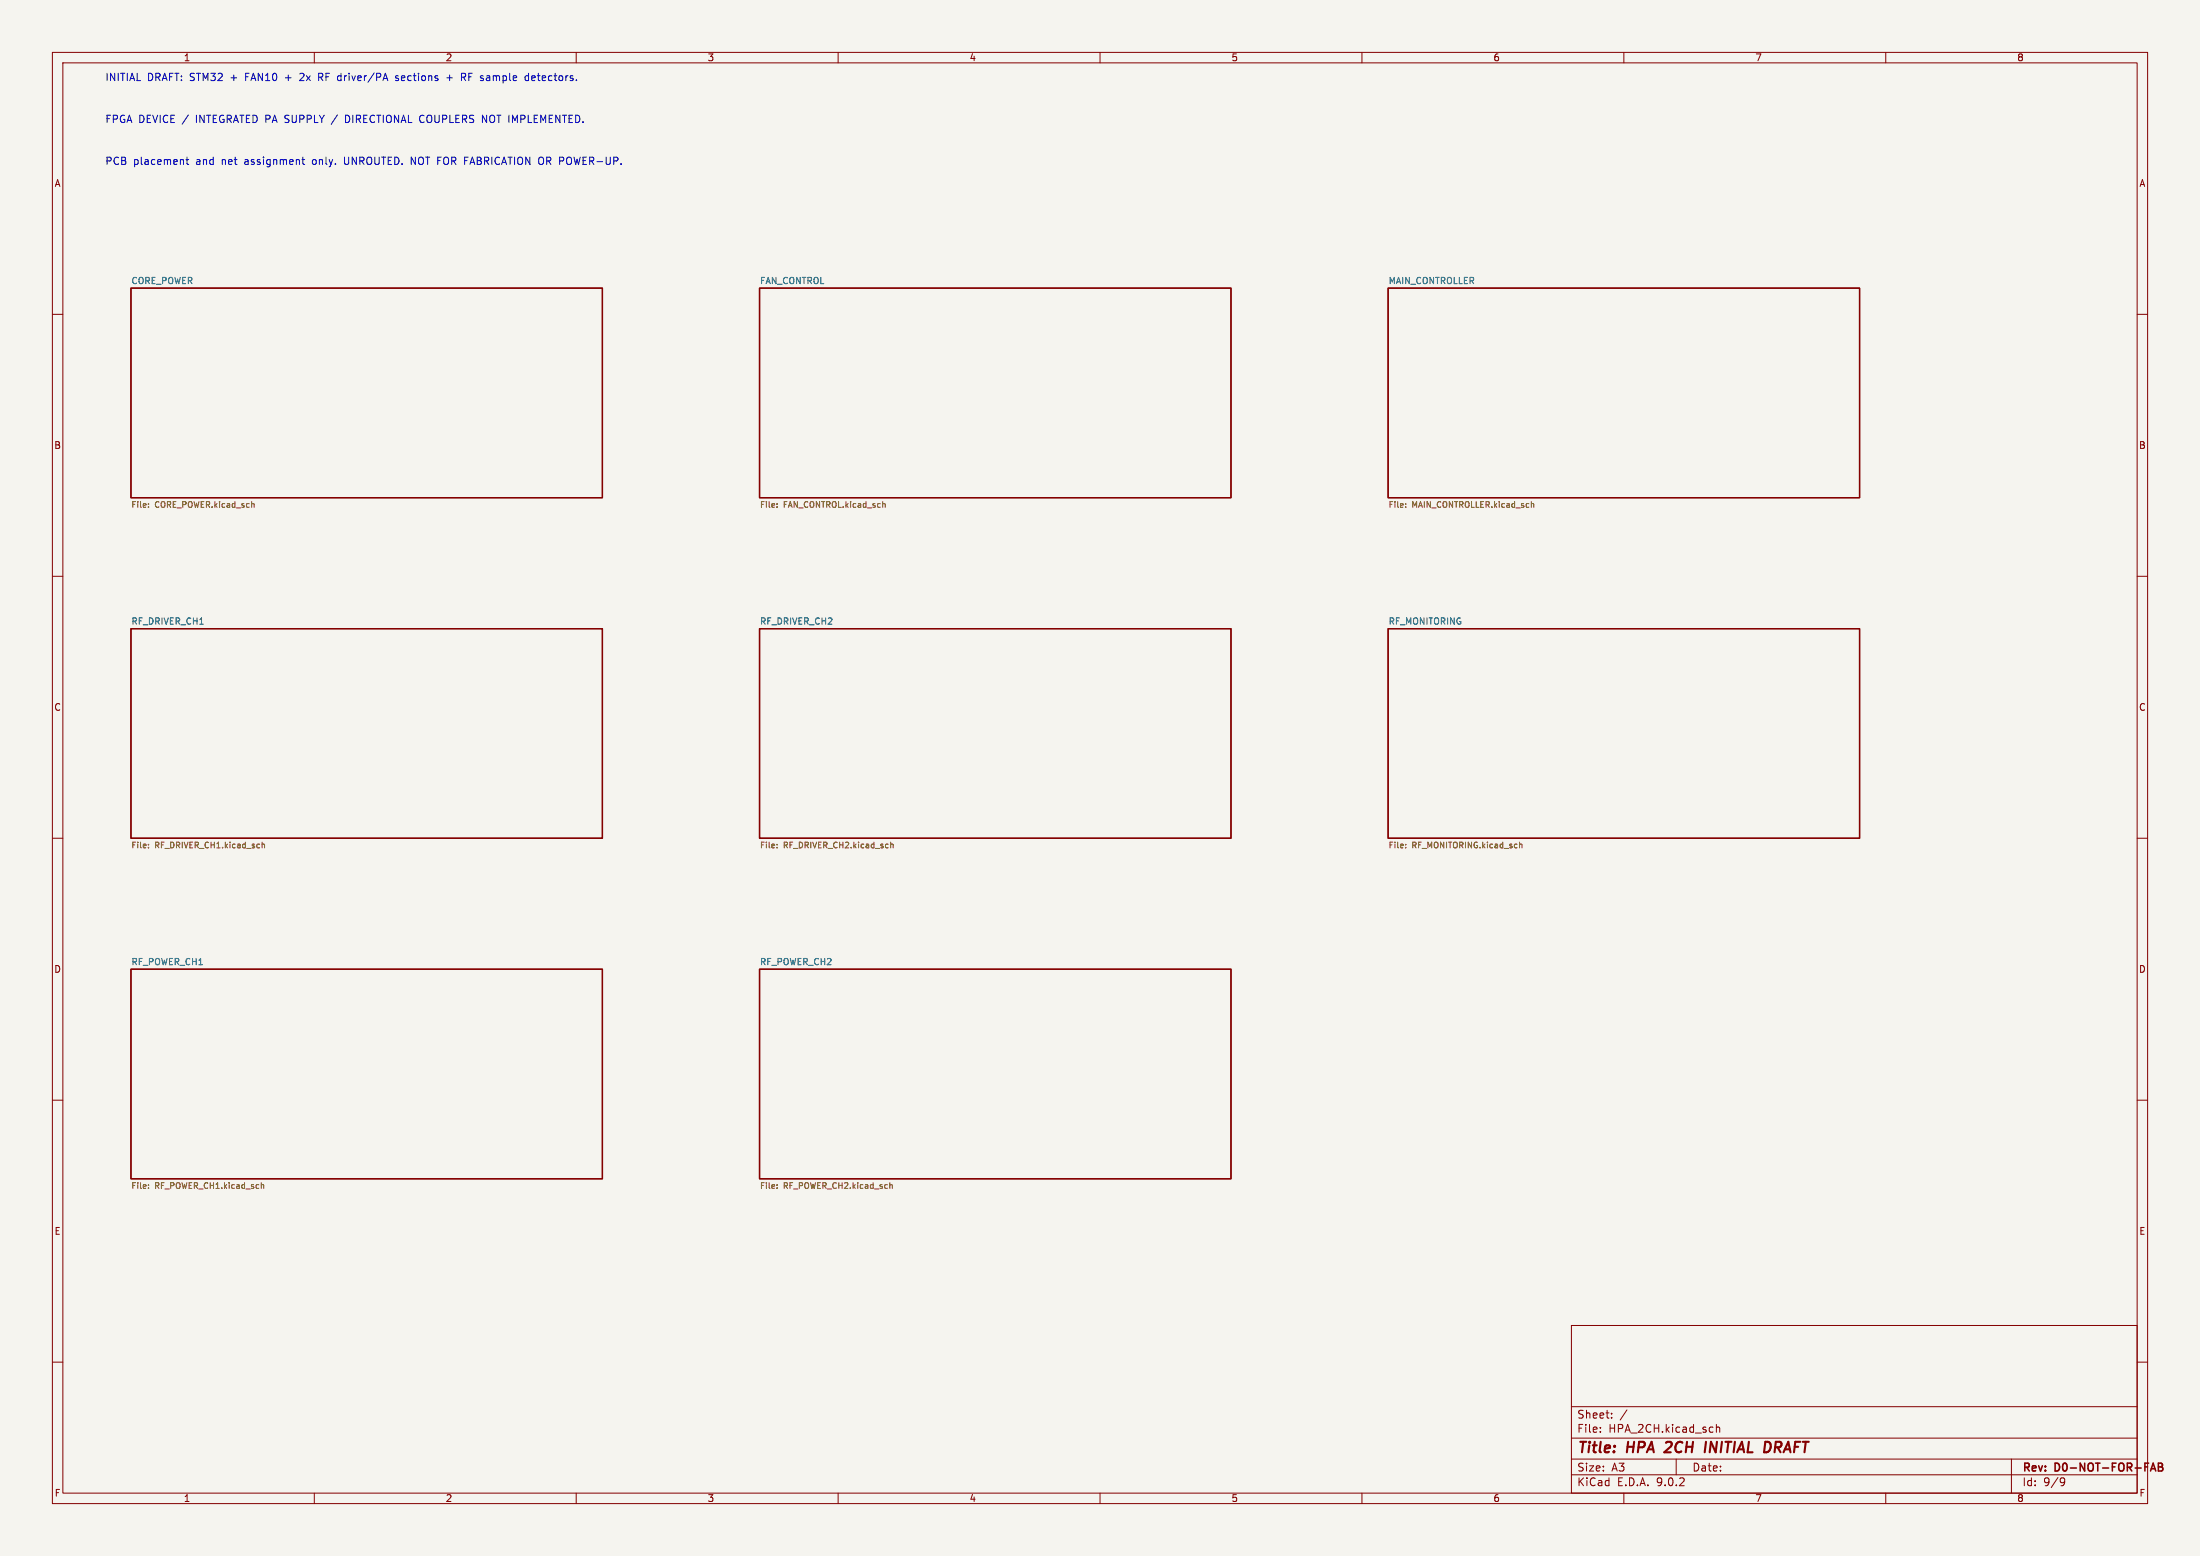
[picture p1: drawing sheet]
<svg xmlns="http://www.w3.org/2000/svg" width="420mm" height="297mm" viewBox="0 0 420 297" stroke-linecap="round" stroke-linejoin="round" font-family="sans-serif">
<path d="M0 0h420v297h-420z" fill="#f5f4ef" stroke="#f5f4ef" stroke-width=".19"/>
<g fill="none" stroke="#840000" stroke-width=".19">
<path d="M10 10h400v277h-400zM12 12h396v273h-396zM60 10v2M110 10v2M160 10v2M210 10v2M260 10v2M310 10v2M360 10v2M10 60h2M408 60h2M10 110h2"/>
<path d="M408 110h2M10 160h2M408 160h2M10 210h2M408 210h2M300 253h108v32h-108zM10 260h2M300 278.5h108M300 274.5h108M300 268.5h108M305.5 273.2v.2M305.5 272.5v.1"/>
<path d="M307.7 270.5v.2M307.7 269.8v.1M310.6 269.1l-1.3 1.9M320 278.5v3M327.7 271.9v1.5M327.7 272.5l.2-.1 .3 .1 .1 .9M384 278.5v6.5M408 260h2M60 285v2M110 285v2M160 285v2M210 285v2"/>
<path d="M260 285v2M300 281.5h108M310 285v2M360 285v2M393.6 282.1l.5 .1a.99 .99 0 0 1-.4 1.4h-.3M394.2 282.7l-.3 .3h-.3"/>
</g>
<path d="M412 279.3h.5l.3 .1v.3l-.3 .3a.4 .4 0 0 1 .4 .4 .4 .4 0 0 1-.3 .4h-.6zM412 280h.5M410.5 280.8l.5-1.5 .5 1.5M410.7 280.4h.7" fill="none" stroke="#840000" stroke-width=".3"/>
<path d="M319 276.1l-1.3 1.1h1.3M325.7 275.2l-.3 2M337.8 275.3a1.27 1.27 0 0 1 0 1.6" fill="none" stroke="#840000" stroke-width=".4"/>
<path d="M25 55h90v40h-90zM145 55h90v40h-90zM265 55h90v40h-90zM25 120h90v40h-90zM145 120h90v40h-90zM265 120h90v40h-90zM25 185h90v40h-90zM145 185h90v40h-90z" fill="none" stroke="#840000" stroke-width=".25"/>
<g fill="none" stroke="#725600" stroke-width=".19">
<path d="M28.3 96.7v.1M28.3 96.2v.1M48.2 96.1l.3 .2v.5M148.3 96.7v.1M148.3 96.2v.1M168.6 96.2h.3l.1 .6M268.3 96.7v.1M268.3 96.2v.1M292.4 96.2h.4v.6M28.3 161.2v.1M28.3 161.7v.1M50 161.2h.5v.6"/>
<path d="M50 160.7v1.1M148.3 161.2v.1M148.3 161.7v.1M170 160.7v1.1M170 161.2h.5v.6M268.3 161.2v.1M268.3 161.7v.1M290.1 161.2h.4l.1 .6M28.3 226.2v.1M28.3 226.7v.1M49.9 226.2h.4v.6M49.9 225.7v1.1"/>
<path d="M148.3 226.2v.1M148.3 226.7v.1M169.9 225.7v1.1M169.9 226.2h.4v.6"/>
</g>
<g fill="none" stroke="#0000c2" stroke-width=".19">
<path d="M57.3 14.1h-.1M58 14.6l-.8 .8h.8M60.8 14.7h.6M61.4 14h-.6v1.4M76 14.5h-.3l-.2 .2 .1 .2 .4 .1v.3h-.5M85.3 14.9h1.1M85.8 14.3v1.1M88.1 14.7h.7l.1-.2-.1-.4-.7-.1v1.4M88.4 14.7l.5 .7M100.3 15.3l.2 .1 .4-.1M100.9 14.5h-.4l-.2 .1M100.9 14v1.4"/>
<path d="M101.6 14.5v.8M102.2 14.8l-.7 .1M35.5 30.5h.5M35.7 30v1.2l.3 .2M57.6 30.5h.6M57.8 30v1.2l.4 .2M64.4 21.9l-1.2 1.8M65.8 30v1.1l.1 .2M66.3 22h-.3v1.4h.3M92.1 22l.8 1.4"/>
</g>
<g font-size="2.8" fill="#840000">
<text x="301" y="277.9">Title:</text>
<text x="310.6" y="277.9">HPA</text>
<text x="318.8" y="277.9">2CH</text>
<text x="327.1" y="277.9">INITIAL</text>
<text x="339.2" y="277.9">DRAFT</text>
</g>
<g font-size="2.1" fill="#840000">
<text x="301" y="273.7">File:</text>
<text x="301" y="271">Sheet:</text>
<text x="307.1" y="273.7">HPA_2CH.kicad_sch</text>
<text x="301" y="281.1">Size:</text>
<text x="307.6" y="281.1">A3</text>
<text x="323" y="281.1">Date:</text>
<text x="386" y="281.3">Rev:</text>
<text x="392.4" y="281.3">D0-NOT-FOR-FAB</text>
<text x="301" y="283.9">KiCad</text>
<text x="308.7" y="283.9">E.D.A.</text>
<text x="316.3" y="283.9">9.0.2</text>
<text x="386" y="283.9">Id:</text>
<text x="390.1" y="283.9">9/9</text>
</g>
<g font-size="1.9" fill="#0000c2">
<text x="20" y="15.7">INITIAL</text>
<text x="28.1" y="15.7">DRAFT: STM32</text>
<text x="44.2" y="15.7">+</text>
<text x="47.2" y="15.7">FAN10</text>
<text x="55" y="15.7">+</text>
<text x="57.9" y="15.7">2x</text>
<text x="61.6" y="15.7">RF driver/PA</text>
<text x="76.7" y="15.7">sections</text>
<text x="89.6" y="15.7">RF sample</text>
<text x="102.2" y="15.7">detectors.</text>
<text x="20" y="23.7">FPGA DEVICE /</text>
<text x="37.6" y="23.7">INTEGRATED PA SUPPLY</text>
<text x="66.8" y="23.7">DIRECTIONAL COUPLERS</text>
<text x="93.3" y="23.7">NOT IMPLEMENTED.</text>
<text x="20" y="31.7">PCB</text>
<text x="25.4" y="31.7">placement</text>
<text x="37.5" y="31.7">and</text>
<text x="42.5" y="31.7">net</text>
<text x="47" y="31.7">assignment</text>
<text x="60.2" y="31.7">only.</text>
<text x="66.4" y="31.7">UNROUTED. NOT FOR FABRICATION OR POWER-UP.</text>
</g>
<g font-size="1.8" fill="#840000">
<text x="35" y="11.9">1</text>
<text x="85" y="11.9">2</text>
<text x="135" y="11.9">3</text>
<text x="185" y="11.9">4</text>
<text x="235" y="11.9">5</text>
<text x="285" y="11.9">6</text>
<text x="335" y="11.9">7</text>
<text x="385" y="11.9">8</text>
<text x="10.3" y="35.9">A</text>
<text x="408.3" y="35.9">A</text>
<text x="10.3" y="85.9">B</text>
<text x="408.2" y="85.9">B</text>
<text x="10.3" y="135.9">C</text>
<text x="408.2" y="135.9">C</text>
<text x="10.3" y="185.9">D</text>
<text x="408.2" y="185.9">D</text>
<text x="10.3" y="235.9">E</text>
<text x="408.3" y="235.9">E</text>
<text x="10.3" y="285.9">F</text>
<text x="35" y="286.9">1</text>
<text x="85" y="286.9">2</text>
<text x="135" y="286.9">3</text>
<text x="185" y="286.9">4</text>
<text x="235" y="286.9">5</text>
<text x="285" y="286.9">6</text>
<text x="335" y="286.9">7</text>
<text x="385" y="286.9">8</text>
<text x="408.3" y="285.9">F</text>
</g>
<g font-size="1.7" fill="#006464">
<text x="25" y="54.3">CORE_POWER</text>
<text x="145" y="54.3">FAN_CONTROL</text>
<text x="265" y="54.3">MAIN_CONTROLLER</text>
<text x="25" y="119.3">RF_DRIVER_CH1</text>
<text x="145" y="119.3">RF_DRIVER_CH2</text>
<text x="265" y="119.3">RF_MONITORING</text>
<text x="25" y="184.3">RF_POWER_CH1</text>
<text x="145" y="184.3">RF_POWER_CH2</text>
</g>
<g font-size="1.5" fill="#725600">
<text x="25" y="97.3">File:</text>
<text x="29.6" y="97.3">CORE_POWER.kicad_sch</text>
<text x="145" y="97.3">File:</text>
<text x="149.6" y="97.3">FAN_CONTROL.kicad_sch</text>
<text x="265" y="97.3">File:</text>
<text x="269.6" y="97.3">MAIN_CONTROLLER.kicad_sch</text>
<text x="25" y="162.3">File:</text>
<text x="29.6" y="162.3">RF_DRIVER_CH1.kicad_sch</text>
<text x="145" y="162.3">File:</text>
<text x="149.6" y="162.3">RF_DRIVER_CH2.kicad_sch</text>
<text x="265" y="162.3">File:</text>
<text x="269.6" y="162.3">RF_MONITORING.kicad_sch</text>
<text x="25" y="227.3">File:</text>
<text x="29.6" y="227.3">RF_POWER_CH1.kicad_sch</text>
<text x="145" y="227.3">File:</text>
<text x="149.6" y="227.3">RF_POWER_CH2.kicad_sch</text>
</g>
</svg>
